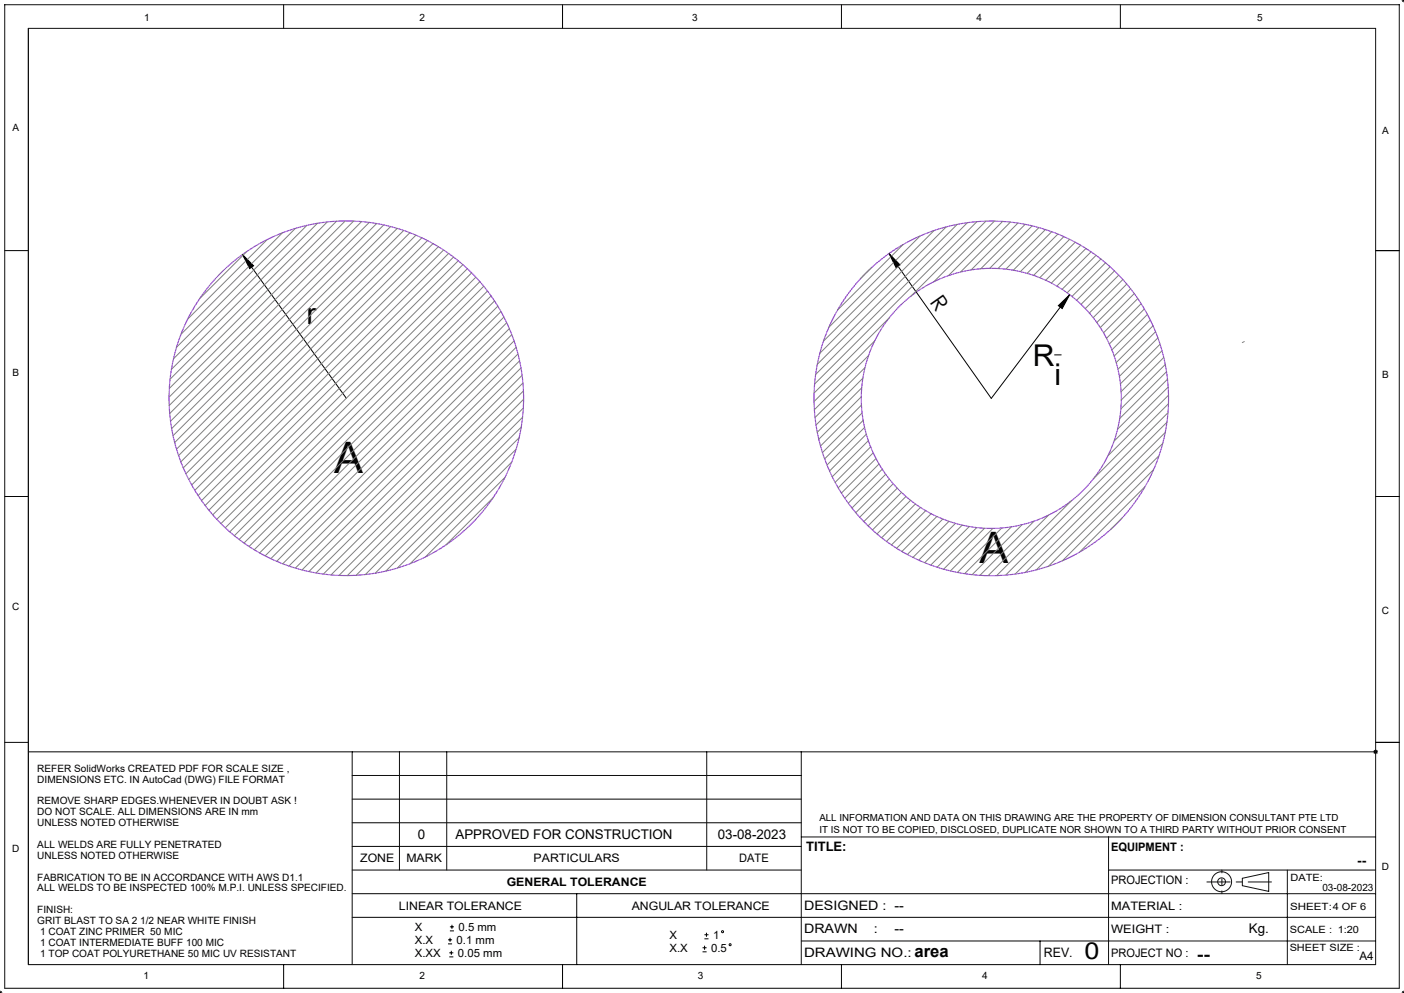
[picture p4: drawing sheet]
<svg xmlns="http://www.w3.org/2000/svg" width="297mm" height="210mm" viewBox="0 0 297 210" stroke-linecap="round" stroke-linejoin="round" font-family="sans-serif">
<g fill="none" stroke="#000" stroke-width=".21">
<path d="M296.9 0l.2 .1M297 -.1v.6M297 0l-.4 .4M60 1v5M119 1v5M178 1v5M237 1v5M296.5 0h.6M1 53h5M51.3 53.8l2.3 2.4-.8 .6zM51.3 53.8l22 30.4M188.1 53.6l2.3 2.4-.8 .6z"/>
<path d="M188.1 53.6l21.6 30.6 16.6-21.9M291 53h5M223.1 75.1h1.4M223.9 64.6l2.4-2.3-1.6 3zM1 105h5M291 105h5M1 157h5M6 159h68.5M290.5 159h1M290.6 158.6l.8 .8M291 157h5M291 158.5v1"/>
<path d="M291.4 158.6l-.8 .8M74.5 169h95M74.5 174h95M74.5 179h95M74.5 189h160M74.5 194h160M74.5 184h95M94.8 199.6h.8M94.8 198.8h.8M95.2 196.9h.8M95.2 196h.8M95.2 198.3v.9"/>
<path d="M95.6 195.6v.8M122 189v15M149 198.5h.9M149 197.7h.9M149.4 197.3v.8M169.5 199h65M220 199v5M234.5 184h56.5M-.1 210h.6M0 210l.1 .1M0 209.5v.6M.4 209.6l-.4 .5"/>
<path d="M1 209h295M6 204h285M60 204v5M95 202.4h.9M95 201.5h.9M95.5 201.1v.8M119 204v5M148.6 201.3h.9M148.6 200.4h.9M149 200v.9M178 204v5M237 204v5"/>
<path d="M296.5 210h.6M296.6 209.6l.4 .5M297 209.5v.6M297.1 209.9l-.2 .2"/>
<circle cx="152.8" cy="197" r=".21"/>
<circle cx="154.5" cy="199.8" r=".21"/>
</g>
<g fill="none" stroke="#0f0f0f" stroke-width=".21">
<path d="M84.5 159v25M94.5 159v25M149.5 159v25M169.5 159v45M291 159h-216.5v45M74.5 164h95M169.5 177h121.5M234.5 177v27M234.5 189h56.5M234.5 199h56.5M234.5 194h56.5M262.8 185.7l5.6-1.2v4l-5.6-1.2z"/>
<path d="M272.3 184v20M1 209v-208h295v208M6 204v-198h285v198"/>
<circle cx="258.4" cy="186.5" r="2.12"/>
<circle cx="258.4" cy="186.5" r=".82"/>
</g>
<path d="M269 186.5h-13.7" fill="none" stroke="#0f0f0f" stroke-width=".21" stroke-dasharray="6.3 1.3 1.3 1.3" stroke-dashoffset="1.4"/>
<path d="M258.5 184v5" fill="none" stroke="#0f0f0f" stroke-width=".21" stroke-dasharray="6.3 1.3 1.3 1.3" stroke-dashoffset="5.8"/>
<g fill="none" stroke="#a147e4" stroke-width=".25">
<circle cx="73.3" cy="84.2" r="37.5"/>
<circle cx="209.7" cy="84.2" r="37.5"/>
<circle cx="209.7" cy="84.2" r="27.5"/>
</g>
<path d="M262.8 72.5l.4-.3" fill="none" stroke="#808080" stroke-width=".21" stroke-dasharray="15.2 1.3 1.3 1.3"/>
<g fill="none" stroke="#808080" stroke-width=".21">
<path d="M52.2 53.2l-10 10M56.5 50.7l-16.8 16.8M59.7 49.2l-21.4 21.5M62.5 48.3l-25.2 25.1M64.9 47.7l-28.2 28.2M67.2 47.2l-30.9 30.9M69.2 46.9l-33.2 33.3M71.2 46.8l-35.4 35.4M73 46.7l-37.2 37.3M74.8 46.8l-39 39M76.5 46.9l-40.6 40.6M78.1 47l-42 42.1"/>
<path d="M79.7 47.3l-43.4 43.3M81.2 47.6l-44.6 44.5M82.6 47.9l-45.7 45.7M84 48.3l-46.7 46.7M85.4 48.7l-47.6 47.7M86.7 49.2l-48.4 48.5M88 49.7l-49.2 49.3M89.2 50.3l-49.9 49.9M90.4 50.9l-50.5 50.5M91.6 51.5l-51 51.1M92.7 52.2l-51.5 51.5M93.8 52.9l-51.9 51.9"/>
<path d="M94.9 53.6l-52.3 52.3M95.9 54.4l-52.5 52.5M96.9 55.1l-52.7 52.8M97.9 56l-52.9 52.9M98.9 56.8l-53 53M99.8 57.7l-53.1 53M100.7 58.6l-53 53M101.5 59.6l-52.9 52.9M184.3 56.6l-2.2 2.3M191 51.7l-13.8 13.9M194.7 49.9l-19.4 19.3M197.6 48.8l-23.4 23.3"/>
<path d="M200.2 48l-26.8 26.7M202.5 47.4l-29.6 29.6M204.6 47.1l-32.1 32.1M206.7 46.9l-34.4 34.3M208.6 46.8l-15.9 15.8M210.4 46.8l-12.9 12.8M212.1 46.8l-11.5 11.5M213.7 47l-10.5 10.5M215.3 47.2l-9.9 9.9M216.9 47.4l-9.4 9.4M218.3 47.8l-8.9 9M219.8 48.1l-8.7 8.7"/>
<path d="M221.2 48.5l-8.4 8.4M222.5 49l-8.2 8.1M223.8 49.5l-8 7.9M225 50l-7.7 7.8M226.3 50.6l-7.7 7.6M227.5 51.2l-7.6 7.5M228.6 51.9l-7.4 7.4M229.7 52.5l-7.3 7.4M230.8 53.3l-7.2 7.2M231.9 54l-7.2 7.2M232.9 54.8l-7.2 7.1M233.9 55.6l-7.1 7.1"/>
<path d="M234.8 56.4l-7.1 7.1M235.8 57.3l-7.1 7.1M236.7 58.2l-7.1 7.1M237.5 59.1l-7.1 7.1M102.3 60.5l-52.7 52.8M103.1 61.5l-52.5 52.6M103.9 62.6l-52.3 52.2M104.6 63.6l-51.9 52M105.3 64.7l-51.5 51.6M106 65.9l-51.1 51M106.6 67l-50.5 50.6M107.2 68.3l-49.9 49.9"/>
<path d="M107.7 69.5l-49.2 49.2M108.3 70.8l-48.5 48.4M108.7 72.1l-47.6 47.6M109.2 73.4l-46.7 46.7M109.6 74.9l-45.7 45.6M109.9 76.3l-44.6 44.6M110.2 77.8l-43.4 43.4M110.4 79.4l-42 42M182.5 80l-9.9 9.9M183 77.7l-10.6 10.6M183.7 75.2l-11.4 11.4M185 72.1l-12.8 12.8"/>
<path d="M188.1 67.3l-15.9 15.8M238.4 60.1l-7.1 7.1M239.2 61.1l-7.2 7.1M239.9 62.1l-7.1 7.2M240.7 63.1l-7.3 7.3M241.4 64.2l-7.3 7.3M242.1 65.3l-7.4 7.4M242.7 66.5l-7.5 7.5M243.3 67.7l-7.6 7.6M243.9 68.9l-7.8 7.8M244.4 70.2l-7.9 7.9M244.9 71.5l-8.1 8.1"/>
<path d="M245.4 72.8l-8.4 8.4M245.8 74.2l-8.6 8.6M246.2 75.6l-9 9M246.5 77.1l-9.4 9.4M246.8 78.6l-9.9 9.9M108.2 97.7l-21.4 21.5M109.2 95l-25.2 25.1M109.8 92.6l-28.2 28.2M110.3 90.3l-30.9 30.9M110.5 88.2l-33.2 33.3M110.6 81l-40.6 40.6M110.7 86.3l-35.4 35.4"/>
<path d="M110.7 82.7l-39 39M110.8 84.4l-37.3 37.3M182.2 83.9l-9 9M182.2 85.7l-8.6 8.6M182.3 82l-9.4 9.4M182.4 87.3l-8.4 8.4M182.6 88.9l-8.2 8.1M182.9 90.4l-8 7.9M183.3 91.8l-7.8 7.8M183.7 93.2l-7.6 7.6M184.2 94.5l-7.5 7.5M184.7 95.8l-7.4 7.4"/>
<path d="M185.3 97l-7.3 7.3M185.9 98.1l-7.2 7.3M186.6 99.2l-7.2 7.2M244 99.3l-19.3 19.3M245.2 96.4l-23.4 23.3M246 93.8l-26.8 26.7M246.5 91.5l-29.6 29.6M246.9 89.3l-32.2 32.1M247 80.2l-10.6 10.6M247.1 87.3l-34.4 34.3M247.1 81.8l-11.4 11.5M247.2 85.4l-15.9 15.8"/>
<path d="M247.2 83.6l-12.8 12.8M104.3 105.3l-10 10M106.8 100.9l-16.8 16.9M187.4 100.3l-7.2 7.1M188.1 101.3l-7.1 7.1M188.9 102.3l-7 7.1M189.8 103.2l-7.1 7.1M190.7 104.1l-7.1 7.1M191.6 105l-7 7.1M192.6 105.8l-7.1 7.1M193.6 106.6l-7.1 7.1M194.7 107.3l-7.2 7.2"/>
<path d="M195.8 108l-7.2 7.2M197 108.6l-7.3 7.4M198.2 109.2l-7.4 7.4M199.4 109.8l-7.5 7.5M200.8 110.3l-7.7 7.6M202.1 110.7l-7.8 7.8M203.5 111.1l-7.9 7.9M205 111.4l-8.1 8.1M206.6 111.6l-8.4 8.4M208.3 111.7l-8.7 8.7M210 111.7l-9 9M211.9 111.7l-9.4 9.4"/>
<path d="M214 111.4l-9.9 9.9M216.2 111l-10.6 10.5M218.8 110.2l-11.5 11.5M221.8 108.9l-12.8 12.8M226.7 105.9l-15.9 15.8M237.3 109.6l-2.3 2.3M242.2 102.9l-13.8 13.9"/>
</g>
<path d="M51.3 53.8l2.3 2.4-.8 .6zM188.1 53.6l2.3 2.4-.8 .6zM223.9 64.6l2.4-2.3-1.6 3z" fill="#000"/>
<g font-size="9.2">
<text x="70.7" y="99.9">A</text>
<text x="207.2" y="119">A</text>
</g>
<g font-size="6.3">
<text x="64.8" y="68.5">r</text>
<text x="218.5" y="77.5">R</text>
<text x="223.1" y="81.3">i</text>
</g>
<text font-size="4.9" x="229.4" y="202.9">0</text>
<text font-size="4.7" x="196.5" y="63.9" transform="rotate(55 196.5 63.9)">R</text>
<g font-size="3.5">
<text x="193.4" y="202.3">area</text>
<text x="253.2" y="203">--</text>
</g>
<g font-size="2.8">
<text x="88.4" y="177.3">0</text>
<text x="96.3" y="177.3">APPROVED FOR CONSTRUCTION</text>
<text x="151.9" y="177.3">03-08-2023</text>
<text x="287.1" y="183">--</text>
<text x="264.2" y="197.3">Kg.</text>
</g>
<g font-size="2.7">
<text x="170.5" y="180">TITLE:</text>
<text x="170.1" y="197.3">DRAWN</text>
<text x="170.1" y="192.4">DESIGNED : --</text>
<text x="184.8" y="197.3">:</text>
<text x="189.2" y="197.3">--</text>
<text x="170.1" y="202.3">DRAWING NO.:</text>
<text x="220.8" y="202.3">REV.</text>
</g>
<g font-size="2.5">
<text x="235" y="179.9">EQUIPMENT :</text>
<text x="76.2" y="182.4">ZONE</text>
<text x="86" y="182.4">MARK</text>
<text x="112.9" y="182.4">PARTICULARS</text>
<text x="156.4" y="182.4">DATE</text>
<text x="107.2" y="187.5">GENERAL TOLERANCE</text>
<text x="235" y="187">PROJECTION :</text>
<text x="84.4" y="192.5">LINEAR TOLERANCE</text>
<text x="133.6" y="192.4">ANGULAR TOLERANCE</text>
<text x="235" y="192.4">MATERIAL :</text>
<text x="235" y="197.3">WEIGHT :</text>
<text x="235" y="202.3">PROJECT NO :</text>
<text x="287.6" y="203.1">A4</text>
</g>
<g font-size="2.4">
<text x="87.8" y="196.8">X</text>
<text x="97" y="196.8">0.5 mm</text>
<text x="87.8" y="199.6">X.X</text>
<text x="87.8" y="202.3">X.XX</text>
<text x="96.6" y="199.6">0.1 mm</text>
<text x="96.9" y="202.3">0.05 mm</text>
<text x="141.6" y="198.5">X</text>
<text x="141.6" y="201.2">X.X</text>
<text x="150.4" y="201.2">0.5</text>
<text x="150.8" y="198.5">1</text>
</g>
<g font-size="2.1">
<text x="30.5" y="4.5">1</text>
<text x="88.7" y="4.5">2</text>
<text x="146.4" y="4.5">3</text>
<text x="206.6" y="4.5">4</text>
<text x="265.9" y="4.5">5</text>
<text x="2.6" y="27.7">A</text>
<text x="292.4" y="28.3">A</text>
<text x="2.6" y="79.4">B</text>
<text x="292.4" y="79.9">B</text>
<text x="2.5" y="129.1">C</text>
<text x="292.3" y="129.8">C</text>
<text x="7.9" y="163.2">REFER SolidWorks CREATED PDF FOR SCALE SIZE ,</text>
<text x="7.9" y="165.5">DIMENSIONS ETC. IN AutoCad (DWG) FILE FORMAT</text>
<text x="7.9" y="170.1">REMOVE SHARP EDGES.WHENEVER IN DOUBT ASK !</text>
<text x="7.9" y="172.4">DO NOT SCALE. ALL DIMENSIONS ARE IN mm</text>
<text x="173.3" y="173.7">ALL INFORMATION AND DATA ON THIS DRAWING ARE THE PROPERTY OF DIMENSION CONSULTANT PTE LTD</text>
<text x="7.9" y="174.7">UNLESS NOTED OTHERWISE</text>
<text x="7.9" y="179.3">ALL WELDS ARE FULLY PENETRATED</text>
<text x="173.3" y="176.2">IT IS NOT TO BE COPIED, DISCLOSED, DUPLICATE NOR SHOWN TO A THIRD PARTY WITHOUT PRIOR CONSENT</text>
<text x="2.5" y="180.1">D</text>
<text x="7.9" y="181.6">UNLESS NOTED OTHERWISE</text>
<text x="292.3" y="184">D</text>
<text x="7.9" y="186.2">FABRICATION TO BE IN ACCORDANCE WITH AWS D1.1</text>
<text x="7.9" y="188.5">ALL WELDS TO BE INSPECTED 100% M.P.I. UNLESS SPECIFIED.</text>
<text x="273" y="186.2">DATE:</text>
<text x="279.7" y="188.5">03-08-2023</text>
<text x="7.9" y="193.1">FINISH:</text>
<text x="7.9" y="195.4">GRIT BLAST TO SA 2 1/2 NEAR WHITE FINISH</text>
<text x="8.5" y="197.7">1 COAT ZINC PRIMER 50 MIC</text>
<text x="272.9" y="197.3">SCALE : 1:20</text>
<text x="272.9" y="192.4">SHEET:4 OF 6</text>
<text x="8.5" y="200">1 COAT INTERMEDIATE BUFF 100 MIC</text>
<text x="8.5" y="202.3">1 TOP COAT POLYURETHANE 50 MIC UV RESISTANT</text>
<text x="272.8" y="201.2">SHEET SIZE :</text>
<text x="30.4" y="206.9">1</text>
<text x="88.8" y="206.9">2</text>
<text x="147.6" y="206.9">3</text>
<text x="207.8" y="206.9">4</text>
<text x="265.7" y="206.9">5</text>
</g>
</svg>
